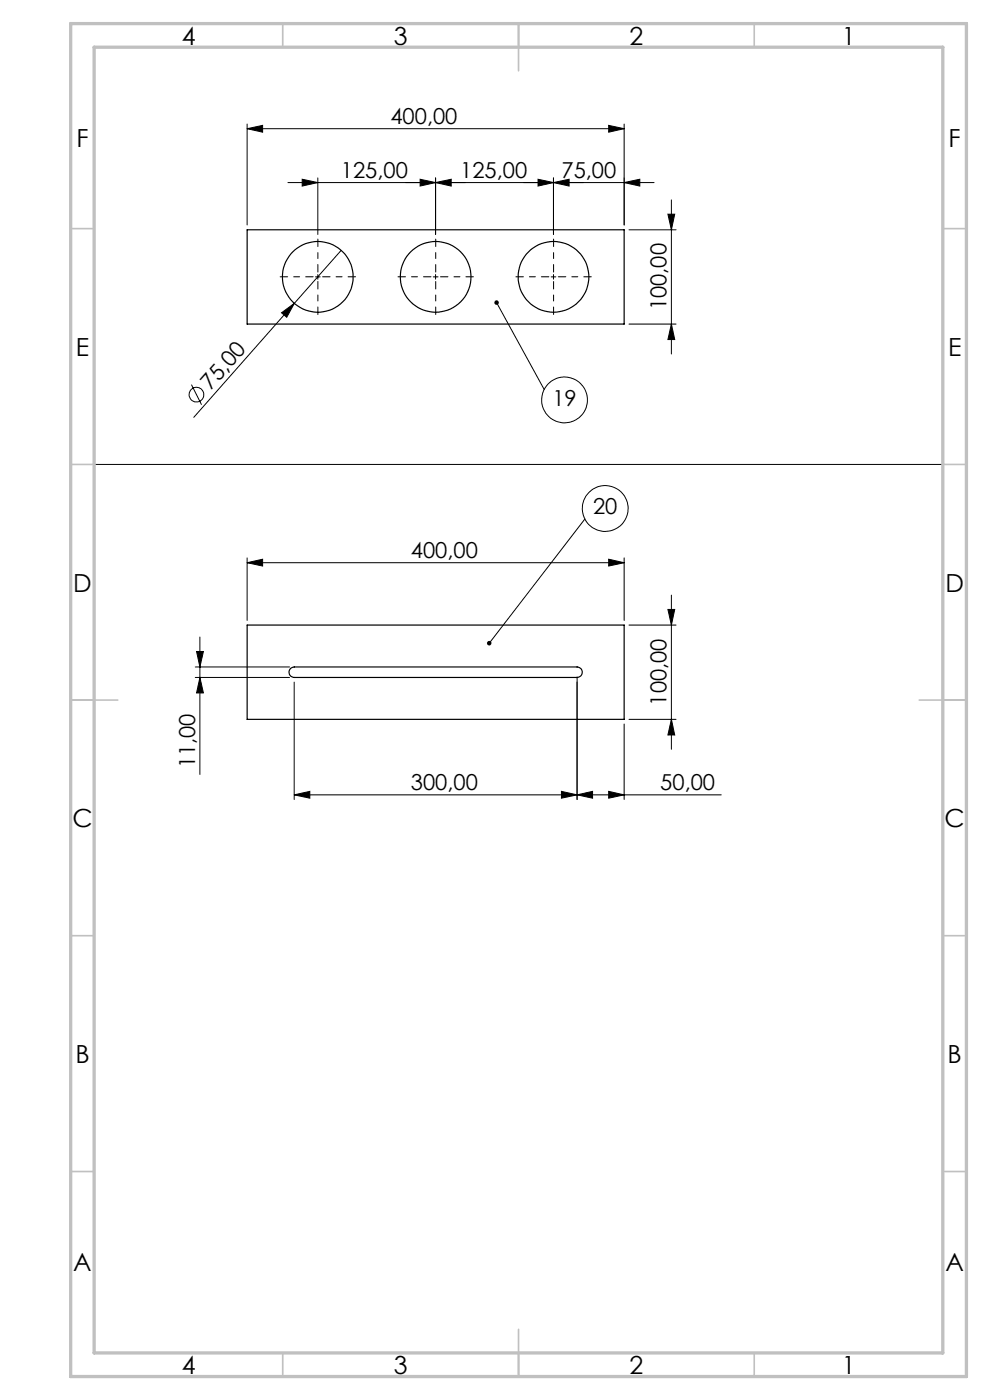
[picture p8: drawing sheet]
<svg xmlns="http://www.w3.org/2000/svg" width="210mm" height="297mm" viewBox="0 0 210 297" stroke-linecap="round" stroke-linejoin="round" font-family="sans-serif">
<g fill="none" stroke="#000" stroke-width=".21">
<path d="M52.4 27.3l3.3-.7v1.4zM52.4 26.3v21.4M52.4 27.3h80M61.1 38.7h77.6M64.1 38l3.3 .7-3.3 .8zM67.4 37.7v12M89.1 38l3.3 .7-3.3 .8zM92.4 38.7l3.3-.7v1.5zM92.4 37.7v12M114.1 38l3.3 .7-3.3 .8zM117.4 38.7l3.3-.7v1.5zM117.4 37.7v12"/>
<path d="M129.1 26.6l3.3 .7-3.3 .7zM132.4 38.7l3.3-.7v1.5zM132.4 26.3v21.4M66.9 58.7h1M67.4 58.2v1M72.4 53.1l-10 11.2M91.9 58.7h1M92.4 58.2v1M116.9 58.7h1M117.4 58.2v1M133.4 48.8h10M141.7 45.4h1.4l-.7 3.4z"/>
<path d="M142.4 42.4v32.7M59.7 66.4l2.7-2.1-1.6 3zM62.4 64.3l-21.3 24.2M105.3 64.2l10.1 18.4M133.4 68.8h10M142.4 68.8l.7 3.2h-1.4zM20 98.5h180M40.6 81.6l2.2 4.3M52.4 119.4l3.3-.8v1.5zM52.4 118.4v13.2M52.4 119.4h80M124.1 110.1l-20.3 26.4"/>
<path d="M129.1 118.6l3.3 .8-3.3 .7zM132.4 118.4v13.2M41.7 138.2h1.4l-.7 3.3zM42.4 135.1v29.2M133.4 132.6h10M141.7 129.3h1.4l-.7 3.3zM142.4 126.3v32.7M41.4 141.5h20M41.4 143.7h20M42.4 143.7l.7 3.3h-1.4zM62.4 144.7v24.9M122.4 143.6v26"/>
<path d="M132.4 153.6v16M133.4 152.6h10M142.4 152.6l.7 3.3h-1.4zM62.4 168.6l3.3-.7v1.4zM62.4 168.6h90.6M119.1 167.9l3.3 .7-3.3 .7zM122.4 168.6l3.3-.7v1.4zM129.1 167.9l3.3 .7-3.3 .7z"/>
<circle cx="41.7" cy="83.7" r="1.57"/>
<circle cx="119.8" cy="84.8" r="4.9"/>
<circle cx="128.4" cy="107.9" r="4.8"/>
</g>
<path d="M66.4 58.7h-7M67.4 57.7v-7M67.4 59.7v7M68.4 58.7h7M91.4 58.7h-7M92.4 57.7v-7M92.4 59.7v7M93.4 58.7h7M116.4 58.7h-7M117.4 57.7v-7M117.4 59.7v7M118.4 58.7h7" fill="none" stroke="#000" stroke-width=".21" stroke-dasharray="15.2 1.3 1.3 1.3" stroke-dashoffset="13.6"/>
<g fill="none" stroke="#c0c0c0" stroke-width=".35">
<path d="M60 5v5M110 5v10M160 5v5M15 48.5h5M200 48.5h5M15 98.5h5M200 98.5h5M15 148.5h10M195 148.5h10M15 198.5h5M200 198.5h5M15 248.5h5"/>
<path d="M200 248.5h5M60 287v5M110 282v10M160 287v5"/>
</g>
<path d="M15 5h190v287h-190zM20 10h180v277h-180z" fill="none" stroke="#c0c0c0" stroke-width=".7"/>
<g fill="#000">
<path d="M59.7 66.4l2.7-2.1-1.6 3z"/>
<path d="M114.1 38l3.3 .7-3.3 .8zM132.4 38.7l3.3-.7v1.5zM64.1 38l3.3 .7-3.3 .8zM92.4 38.7l3.3-.7v1.5z"/>
<path d="M129.1 26.6l3.3 .7-3.3 .7zM52.4 27.3l3.3-.7v1.4zM117.4 38.7l3.3-.7v1.5zM89.1 38l3.3 .7-3.3 .8zM129.1 167.9l3.3 .7-3.3 .7zM122.4 168.6l3.3-.7v1.4z"/>
<path d="M105.1 63.8a.48 .48 0 0 0-.1 .8 .48 .48 0 0 0 .8-.3 .48 .48 0 0 0-.6-.6l-.1 .1 .2 .4zM103.5 136.1a.48 .48 0 0 0 0 .7l.3-.3-.3 .3a.48 .48 0 0 0 .7-.3 .48 .48 0 0 0-.7-.4z"/>
<path d="M142.4 68.8l.7 3.2h-1.4zM141.7 45.4h1.4l-.7 3.4zM142.4 152.6l.7 3.3h-1.4zM141.7 129.3h1.4l-.7 3.3z"/>
<path d="M129.1 118.6l3.3 .8-3.3 .7zM52.4 119.4l3.3-.8v1.5z"/>
<path d="M41.7 138.2h1.4l-.7 3.3zM42.4 143.7l.7 3.3h-1.4z"/>
<path d="M62.4 168.6l3.3-.7v1.4zM119.1 167.9l3.3 .7-3.3 .7z"/>
</g>
<g fill="none" stroke="#000" stroke-width=".25">
<path d="M52.4 48.8h80v20h-80zM52.4 132.6h80v20h-80zM61.7 141.8l.7-.3h60a1.11 1.11 0 0 1 1.1 1.1 1.11 1.11 0 0 1-1.1 1.1h-60a1.12 1.12 0 0 1-1-.7 1.12 1.12 0 0 1 .3-1.2z"/>
<circle cx="67.4" cy="58.7" r="7.5"/>
<circle cx="92.4" cy="58.7" r="7.5"/>
<circle cx="117.4" cy="58.7" r="7.5"/>
</g>
<g font-size="5.3">
<text x="38.5" y="9.5">4</text>
<text x="83.5" y="9.5">3</text>
<text x="133.6" y="9.5">2</text>
<text x="178.6" y="9.5">1</text>
<text x="16.2" y="31.2">F</text>
<text x="201.2" y="31.2">F</text>
<text x="16.1" y="75.5">E</text>
<text x="201.1" y="75.5">E</text>
<text x="15.5" y="125.5">D</text>
<text x="200.5" y="125.5">D</text>
<text x="15.4" y="175.5">C</text>
<text x="200.4" y="175.5">C</text>
<text x="16" y="225.5">B</text>
<text x="201" y="225.5">B</text>
<text x="15.5" y="269.7">A</text>
<text x="200.5" y="269.7">A</text>
<text x="38.5" y="291.5">4</text>
<text x="83.5" y="291.5">3</text>
<text x="133.6" y="291.5">2</text>
<text x="178.6" y="291.5">1</text>
</g>
<g font-size="4.7">
<text x="82.8" y="26.3">400,00</text>
<text x="72.3" y="37.7">125,00</text>
<text x="97.6" y="37.7">125,00</text>
<text x="119.1" y="37.7">75,00</text>
<text x="141.4" y="65.8" transform="rotate(-90 141.4 65.8)">100,00</text>
<text x="44.7" y="82.9" transform="rotate(-49 44.7 82.9)">75,00</text>
<text x="117.2" y="86.1">19</text>
<text x="125.8" y="109.1">20</text>
<text x="87.1" y="118.3">400,00</text>
<text x="141.4" y="149.7" transform="rotate(-90 141.4 149.7)">100,00</text>
<text x="41.4" y="163" transform="rotate(-90 41.4 163)">11,00</text>
<text x="87.1" y="167.6">300,00</text>
<text x="140.1" y="167.6">50,00</text>
</g>
</svg>
